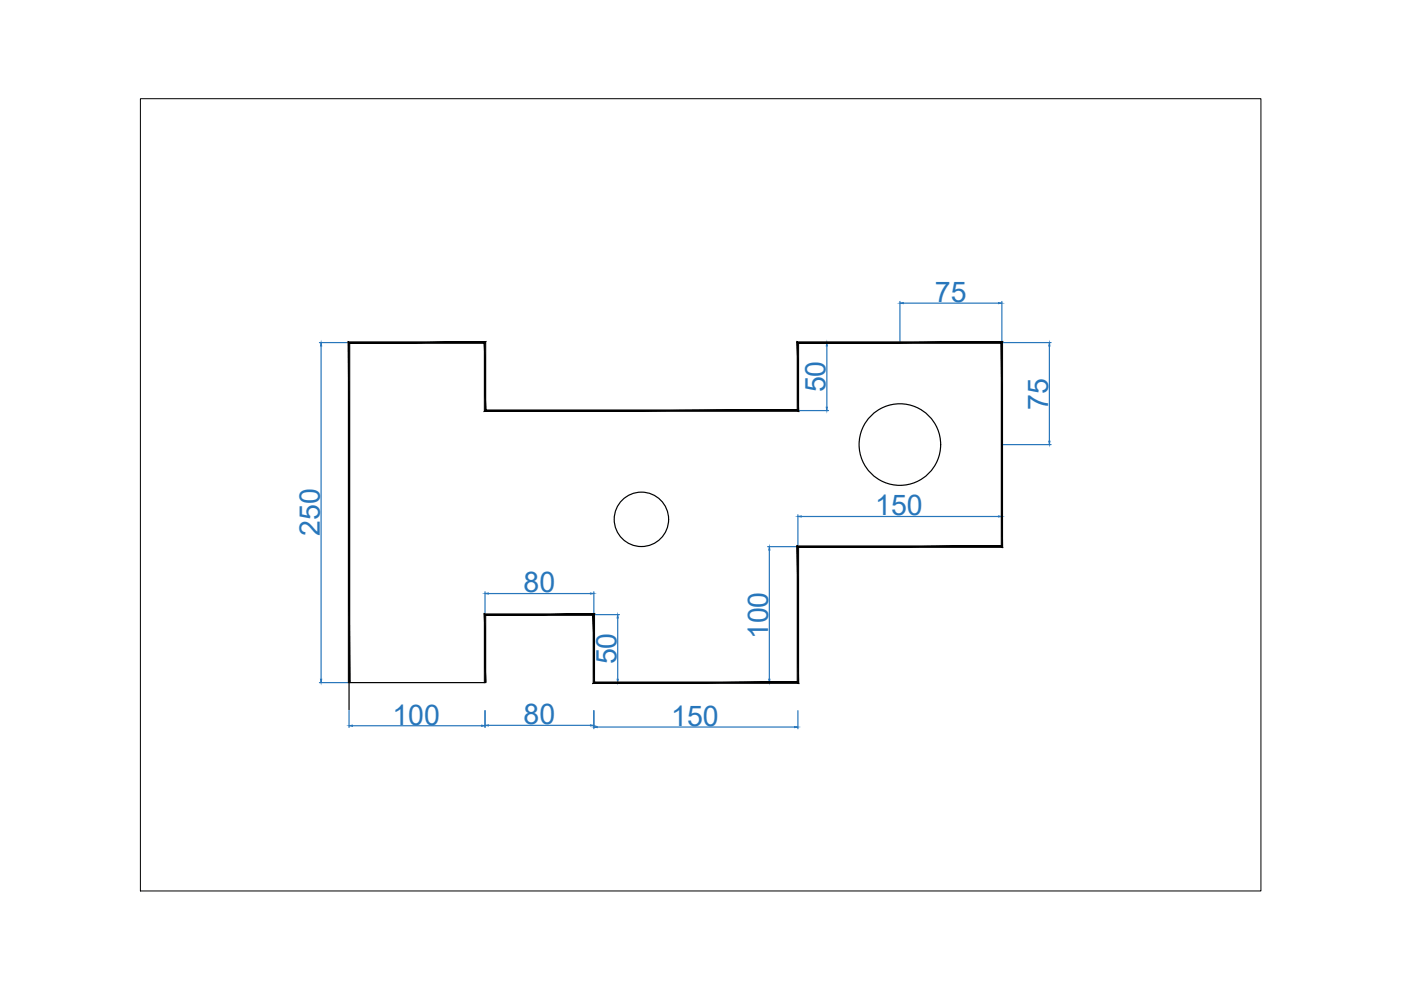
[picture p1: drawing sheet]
<svg xmlns="http://www.w3.org/2000/svg" width="297mm" height="210mm" viewBox="0 0 297 210" stroke-linecap="round" stroke-linejoin="round" font-family="sans-serif">
<!-- layer: 0 -->
<g fill="none" stroke="#000" stroke-width=".25">
<path d="M102.8 144.7h-28.8v5.8"/>
<circle cx="190.8" cy="94.3" r="8.6"/>
<circle cx="136" cy="110.1" r="5.8"/>
</g>
<g fill="none" stroke="#2776bb" stroke-width=".25">
<path d="M67.7 72.6h6.1M68.1 73.4v70.6M169.3 72.6h6.4M175.3 73.4v12.9M190.8 63.9v8.6M191.5 64.3h20.2M212.4 63.9v8.6M212.6 72.6h10.2M222.5 73.4v20.1M169.3 87.1h6.4M212.6 94.3h10.2M162.8 115.9h6.2"/>
<path d="M163.1 116.6v27.4M169.2 109.1v6.6M169.9 109.5h41.8M212.4 109.1v6.6M102.8 125.5v4.6M103.6 125.8h21.6M125.9 125.5v4.6M126.1 130.3h5.2M131 131v13M67.7 144.7h6.1M74 150.7v3.5M74.7 153.9h27.4"/>
<path d="M102.8 150.7v3.5M103.6 153.8h21.6M125.9 150.7v3.8M126.1 144.7h5.2M126.6 154.1h41.9M162.8 144.7h6.2M169.2 150.7v3.8"/>
</g>
<g fill="#2776bb" stroke="#2776bb" stroke-width=".21">
<path d="M211.7 64.1l.7 .2-.7 .1z"/>
<path d="M190.8 64.3l.7-.2v.3z"/>
<path d="M222.5 72.6l.1 .8h-.2z"/>
<path d="M222.4 93.5h.2l-.1 .8z"/>
<path d="M163 144h.2l-.1 .7z"/>
<path d="M163.1 115.9l.1 .7h-.2z"/>
<path d="M169.2 109.5l.7-.1v.2z"/>
<path d="M211.7 109.4l.7 .1-.7 .1z"/>
<path d="M175.3 72.6l.1 .8h-.2z"/>
<path d="M175.2 86.3h.2l-.1 .8z"/>
<path d="M74 153.9l.7-.2v.3z"/>
<path d="M102.1 153.7l.7 .2-.7 .1z"/>
<path d="M102.8 153.8l.8-.1v.2z"/>
<path d="M125.2 153.7l.7 .1-.7 .1z"/>
<path d="M125.9 154.1l.7-.1v.3z"/>
<path d="M168.5 154l.7 .1-.7 .2z"/>
<path d="M130.8 144h.3l-.1 .7z"/>
<path d="M131 130.3l.1 .7h-.3z"/>
<path d="M125.2 125.7l.7 .1-.7 .2z"/>
<path d="M102.8 125.8l.8-.1v.3z"/>
<path d="M68.1 72.6l.1 .8h-.2z"/>
<path d="M68 144h.2l-.1 .7z"/>
</g>
<path d="M102.7 130.2v14.5h.3zM102.7 130.2l.3 .3v14.2zM102.7 130.2l.3 .3 23.1-.3zM103 130.5l23.1-.3-.3 .3zM126.1 130.2l-.3 .3 .3 14.1zM125.8 130.5l.3 14.1-.3 .3zM125.8 144.9l43.2-.3h-42.9zM125.8 144.9l43.2-.3 .3 .3zM169 115.8v28.8l.3 .3zM169 115.8l.3 .2v28.9zM169 115.8l.3 .2 43-.2zM169.3 116l43-.2 .3 .2zM212.3 72.8v43l.3 .2zM212.6 72.5v43.5l-.3-43.2zM169.3 72.8h43l.3-.3zM169 72.5h43.6l-43.3 .3zM169 72.5l.3 14.7v-14.4zM169 72.5l.3 14.7-.3-.3zM102.7 87.2h66.6l-.3-.3zM102.7 87.2l.3-.3h66zM102.7 72.8v14.4l.3-.3zM102.7 72.8l.3-.3v14.4zM74.2 72.8h28.5l.3-.3zM73.9 72.5h29.1l-28.8 .3zM73.9 72.5l.3 72.2v-71.9zM73.9 72.5l.3 72.2h-.3z" fill="#000" stroke="#000" stroke-width=".21"/>
<path d="M29.8 20.9h237.5v168h-237.5z" fill="none" stroke="#000" stroke-width=".21"/>
<g font-size="6" fill="#2776bb">
<text x="198.2" y="64">75</text>
<text x="175.1" y="83.2" transform="rotate(-90 175.1 83.2)">50</text>
<text x="222.2" y="86.8" transform="rotate(-90 222.2 86.8)">75</text>
<text x="67.8" y="113.7" transform="rotate(-90 67.8 113.7)">250</text>
<text x="185.6" y="109.3">150</text>
<text x="111" y="125.6">80</text>
<text x="162.9" y="135.5" transform="rotate(-90 162.9 135.5)">100</text>
<text x="130.7" y="140.9" transform="rotate(-90 130.7 140.9)">50</text>
<text x="83.2" y="153.6">100</text>
<text x="111" y="153.5">80</text>
<text x="142.3" y="153.9">150</text>
</g>
</svg>
